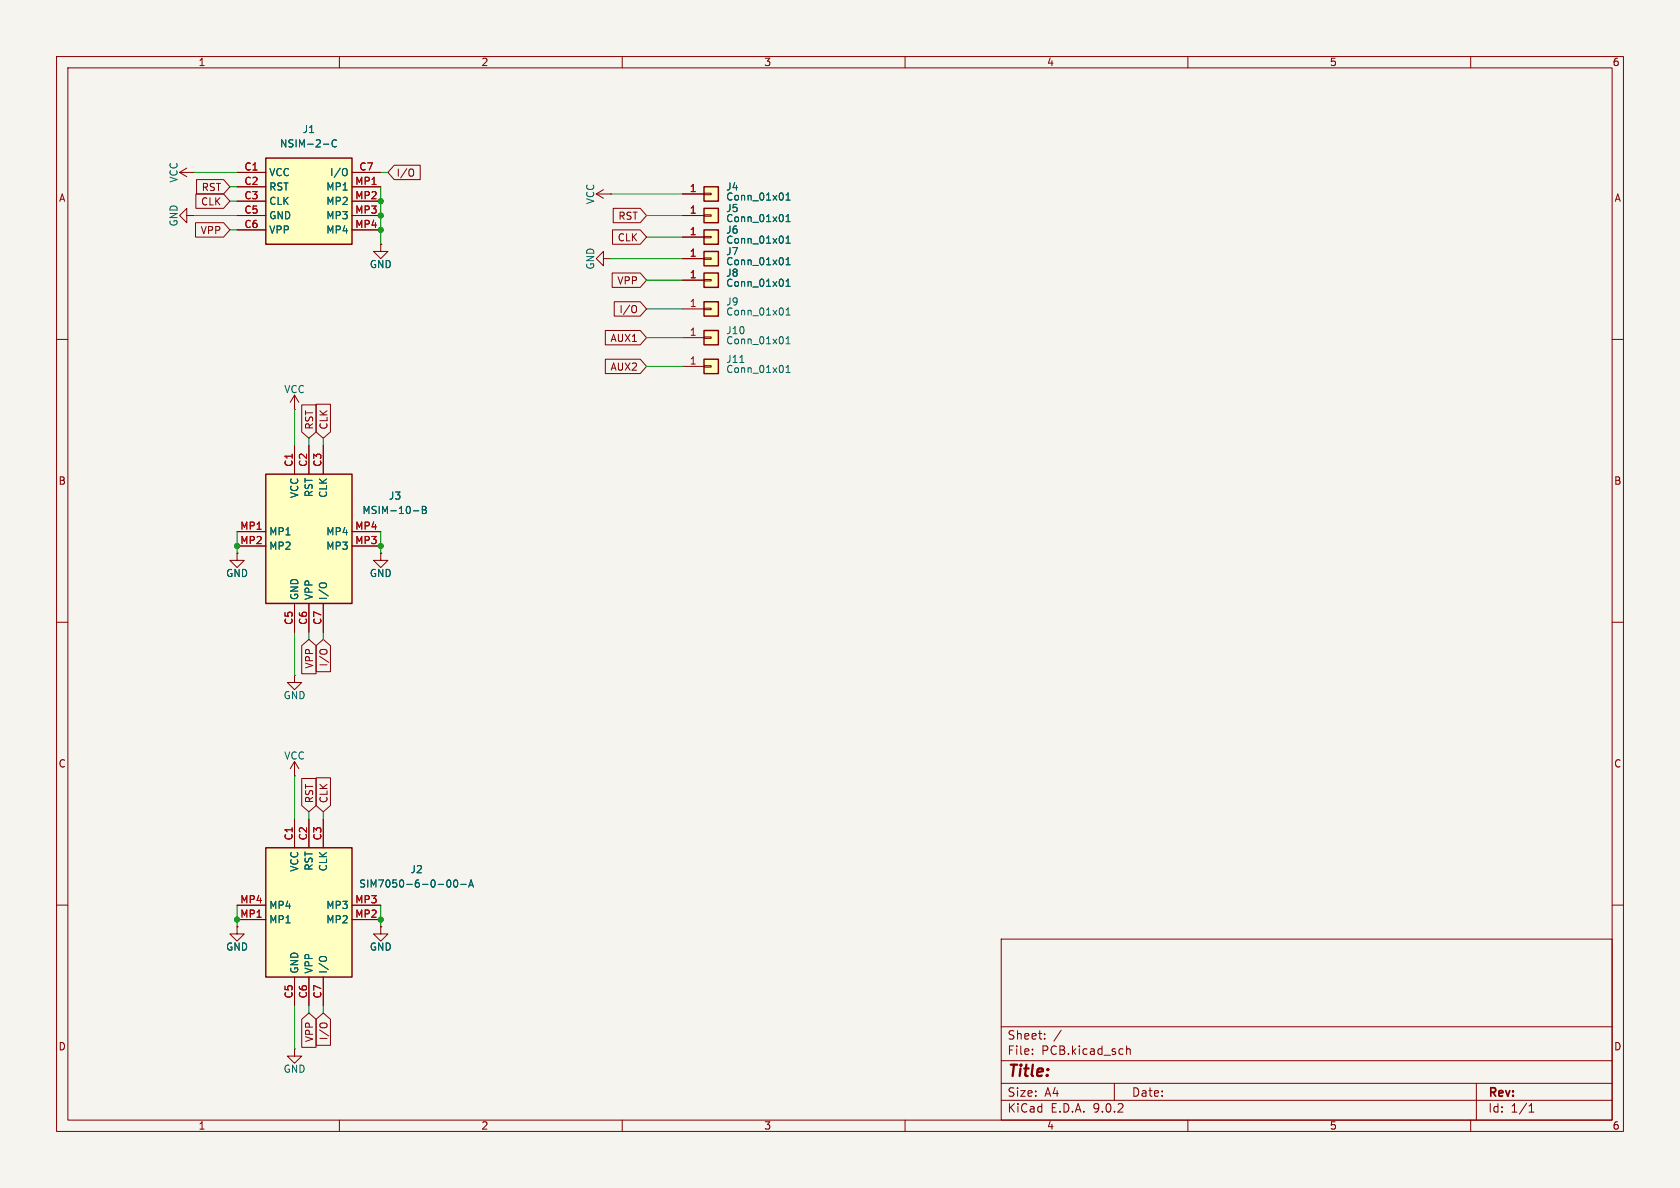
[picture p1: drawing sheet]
(kicad_sch
 (version 20231120)
 (generator "eeschema")
 (generator_version "8.0")
 (paper "A4")
 (lib_symbols
  (symbol "Connector_Generic:Conn_01x01"
   (pin_names
    (offset 1.016) hide) (exclude_from_sim no) (in_bom yes) (on_board yes)
   (property "Reference" "J" (at 0 2.54 0) (effects (font (size 1.27 1.27))))
   (property "Value" "Conn_01x01" (at 0 -2.54 0) (effects (font (size 1.27 1.27))))
   (property "Footprint" "" (at 0 0 0) (effects (font (size 1.27 1.27)) (hide yes)))
   (property "Datasheet" "~" (at 0 0 0) (effects (font (size 1.27 1.27)) (hide yes)))
   (property "Description" "Generic connector, single row, 01x01, script generated (kicad-library-utils/schlib/autogen/connector/)" (at 0 0 0) (effects (font (size 1.27 1.27)) (hide yes)))
   (symbol "Conn_01x01_1_1"
    (rectangle (start -1.27 0.127) (end 0 -0.127) (stroke (width 0.1524) (type default)) (fill (type none)))
    (rectangle (start -1.27 1.27) (end 1.27 -1.27) (stroke (width 0.254) (type default)) (fill (type background)))
    (pin passive line (at -5.08 0 0) (length 3.81) (name "Pin_1" (effects (font (size 1.27 1.27)))) (number "1" (effects (font (size 1.27 1.27)))))))
  (symbol "Library:MSIM-10-B" (exclude_from_sim no) (in_bom yes) (on_board yes)
   (property "Reference" "J" (at 8.89 11.176 0) (effects (font (size 1.27 1.27)) (justify left top)))
   (property "Value" "MSIM-10-B" (at 8.89 8.636 0) (effects (font (size 1.27 1.27)) (justify left top)))
   (property "Footprint" "Library:MSIM10B" (at 21.59 -87.3 0) (effects (font (size 1.27 1.27)) (justify left top) (hide yes)))
   (property "Datasheet" "https://www.cuidevices.com/product/resource/msim-10-b.pdf" (at 21.59 -187.3 0) (effects (font (size 1.27 1.27)) (justify left top) (hide yes)))
   (property "Description" "Memory Card Connectors 6 Positions, Push In, Pull Out, SMT, 1.8 mm Height Above Board," (at 2.794 -22.86 0) (effects (font (size 1.27 1.27)) (hide yes)))
   (property "Height" "2.05" (at 21.59 -387.3 0) (effects (font (size 1.27 1.27)) (justify left top) (hide yes)))
   (property "Manufacturer_Name" "CUI Devices" (at 21.59 -487.3 0) (effects (font (size 1.27 1.27)) (justify left top) (hide yes)))
   (property "Manufacturer_Part_Number" "MSIM-10-B" (at 21.59 -587.3 0) (effects (font (size 1.27 1.27)) (justify left top) (hide yes)))
   (property "Mouser Part Number" "179-MSIM-10-B" (at 21.59 -687.3 0) (effects (font (size 1.27 1.27)) (justify left top) (hide yes)))
   (property "Mouser Price/Stock" "https://www.mouser.co.uk/ProductDetail/CUI-Devices/MSIM-10-B?qs=Z%252BL2brAPG1JlEgxWQyg%252BwQ%3D%3D" (at 21.59 -787.3 0) (effects (font (size 1.27 1.27)) (justify left top) (hide yes)))
   (property "Arrow Part Number" "" (at 21.59 -887.3 0) (effects (font (size 1.27 1.27)) (justify left top) (hide yes)))
   (property "Arrow Price/Stock" "" (at 21.59 -987.3 0) (effects (font (size 1.27 1.27)) (justify left top) (hide yes)))
   (symbol "MSIM-10-B_1_1"
    (rectangle (start -7.62 11.43) (end 7.62 -11.43) (stroke (width 0.254) (type default)) (fill (type background)))
    (pin passive line (at -2.54 16.51 270) (length 5.08) (name "VCC" (effects (font (size 1.27 1.27)))) (number "C1" (effects (font (size 1.27 1.27)))))
    (pin passive line (at 0 16.51 270) (length 5.08) (name "RST" (effects (font (size 1.27 1.27)))) (number "C2" (effects (font (size 1.27 1.27)))))
    (pin passive line (at 2.54 16.51 270) (length 5.08) (name "CLK" (effects (font (size 1.27 1.27)))) (number "C3" (effects (font (size 1.27 1.27)))))
    (pin passive line (at -2.54 -16.51 90) (length 5.08) (name "GND" (effects (font (size 1.27 1.27)))) (number "C5" (effects (font (size 1.27 1.27)))))
    (pin passive line (at 0 -16.51 90) (length 5.08) (name "VPP" (effects (font (size 1.27 1.27)))) (number "C6" (effects (font (size 1.27 1.27)))))
    (pin passive line (at 2.54 -16.51 90) (length 5.08) (name "I/O" (effects (font (size 1.27 1.27)))) (number "C7" (effects (font (size 1.27 1.27)))))
    (pin passive line (at -12.7 1.27 0) (length 5.08) (name "MP1" (effects (font (size 1.27 1.27)))) (number "MP1" (effects (font (size 1.27 1.27)))))
    (pin passive line (at -12.7 -1.27 0) (length 5.08) (name "MP2" (effects (font (size 1.27 1.27)))) (number "MP2" (effects (font (size 1.27 1.27)))))
    (pin passive line (at 12.7 -1.27 180) (length 5.08) (name "MP3" (effects (font (size 1.27 1.27)))) (number "MP3" (effects (font (size 1.27 1.27)))))
    (pin passive line (at 12.7 1.27 180) (length 5.08) (name "MP4" (effects (font (size 1.27 1.27)))) (number "MP4" (effects (font (size 1.27 1.27)))))))
  (symbol "Library:NSIM-2-C" (exclude_from_sim no) (in_bom yes) (on_board yes)
   (property "Reference" "J" (at 8.89 12.7 0) (effects (font (size 1.27 1.27)) (justify left top)))
   (property "Value" "NSIM-2-C" (at 8.89 10.16 0) (effects (font (size 1.27 1.27)) (justify left top)))
   (property "Footprint" "Library:NSIM2C" (at 21.59 -94.92 0) (effects (font (size 1.27 1.27)) (justify left top) (hide yes)))
   (property "Datasheet" "https://www.cuidevices.com/product/resource/nsim-2-c.pdf" (at 21.59 -194.92 0) (effects (font (size 1.27 1.27)) (justify left top) (hide yes)))
   (property "Description" "Memory Card Connectors 6 Positions, Hinged, SMT, 1.4 mm Height Above Board," (at 0 0 0) (effects (font (size 1.27 1.27)) (hide yes)))
   (property "Height" "1.6" (at 21.59 -394.92 0) (effects (font (size 1.27 1.27)) (justify left top) (hide yes)))
   (property "Manufacturer_Name" "CUI Devices" (at 21.59 -494.92 0) (effects (font (size 1.27 1.27)) (justify left top) (hide yes)))
   (property "Manufacturer_Part_Number" "NSIM-2-C" (at 21.59 -594.92 0) (effects (font (size 1.27 1.27)) (justify left top) (hide yes)))
   (property "Mouser Part Number" "179-NSIM-2-C" (at 21.59 -694.92 0) (effects (font (size 1.27 1.27)) (justify left top) (hide yes)))
   (property "Mouser Price/Stock" "https://www.mouser.co.uk/ProductDetail/CUI-Devices/NSIM-2-C?qs=Z%252BL2brAPG1L2O6uVyy%252BPwA%3D%3D" (at 21.59 -794.92 0) (effects (font (size 1.27 1.27)) (justify left top) (hide yes)))
   (property "Arrow Part Number" "" (at 21.59 -894.92 0) (effects (font (size 1.27 1.27)) (justify left top) (hide yes)))
   (property "Arrow Price/Stock" "" (at 21.59 -994.92 0) (effects (font (size 1.27 1.27)) (justify left top) (hide yes)))
   (symbol "NSIM-2-C_1_1"
    (rectangle (start -7.62 7.62) (end 7.62 -7.62) (stroke (width 0.254) (type default)) (fill (type background)))
    (pin passive line (at -12.7 5.08 0) (length 5.08) (name "VCC" (effects (font (size 1.27 1.27)))) (number "C1" (effects (font (size 1.27 1.27)))))
    (pin passive line (at -12.7 2.54 0) (length 5.08) (name "RST" (effects (font (size 1.27 1.27)))) (number "C2" (effects (font (size 1.27 1.27)))))
    (pin passive line (at -12.7 0 0) (length 5.08) (name "CLK" (effects (font (size 1.27 1.27)))) (number "C3" (effects (font (size 1.27 1.27)))))
    (pin passive line (at -12.7 -2.54 0) (length 5.08) (name "GND" (effects (font (size 1.27 1.27)))) (number "C5" (effects (font (size 1.27 1.27)))))
    (pin passive line (at -12.7 -5.08 0) (length 5.08) (name "VPP" (effects (font (size 1.27 1.27)))) (number "C6" (effects (font (size 1.27 1.27)))))
    (pin passive line (at 12.7 5.08 180) (length 5.08) (name "I/O" (effects (font (size 1.27 1.27)))) (number "C7" (effects (font (size 1.27 1.27)))))
    (pin passive line (at 12.7 2.54 180) (length 5.08) (name "MP1" (effects (font (size 1.27 1.27)))) (number "MP1" (effects (font (size 1.27 1.27)))))
    (pin passive line (at 12.7 0 180) (length 5.08) (name "MP2" (effects (font (size 1.27 1.27)))) (number "MP2" (effects (font (size 1.27 1.27)))))
    (pin passive line (at 12.7 -2.54 180) (length 5.08) (name "MP3" (effects (font (size 1.27 1.27)))) (number "MP3" (effects (font (size 1.27 1.27)))))
    (pin passive line (at 12.7 -5.08 180) (length 5.08) (name "MP4" (effects (font (size 1.27 1.27)))) (number "MP4" (effects (font (size 1.27 1.27)))))))
  (symbol "Library:SIM7050-6-0-00-A" (exclude_from_sim no) (in_bom yes) (on_board yes)
   (property "Reference" "J" (at 8.89 16.51 0) (effects (font (size 1.27 1.27)) (justify left top)))
   (property "Value" "SIM7050-6-0-00-A" (at 8.89 13.97 0) (effects (font (size 1.27 1.27)) (justify left top)))
   (property "Footprint" "Library:SIM70506000A" (at 21.59 -87.3 0) (effects (font (size 1.27 1.27)) (justify left top) (hide yes)))
   (property "Datasheet" "https://gct.co/files/drawings/sim7050.pdf" (at 21.59 -187.3 0) (effects (font (size 1.27 1.27)) (justify left top) (hide yes)))
   (property "Description" "GCT (GLOBAL CONNECTOR TECHNOLOGY) - SIM7050-6-0-00-A. - u8FDEu63A5u5668, SIMu5361, 2.54MM, 6u8DEF" (at 0 0 0) (effects (font (size 1.27 1.27)) (hide yes)))
   (property "Height" "2.45" (at 21.59 -387.3 0) (effects (font (size 1.27 1.27)) (justify left top) (hide yes)))
   (property "Manufacturer_Name" "GCT (GLOBAL CONNECTOR TECHNOLOGY)" (at 21.59 -487.3 0) (effects (font (size 1.27 1.27)) (justify left top) (hide yes)))
   (property "Manufacturer_Part_Number" "SIM7050-6-0-00-A" (at 21.59 -587.3 0) (effects (font (size 1.27 1.27)) (justify left top) (hide yes)))
   (property "Mouser Part Number" "640-SIM7050-6-0-00-A" (at 21.59 -687.3 0) (effects (font (size 1.27 1.27)) (justify left top) (hide yes)))
   (property "Mouser Price/Stock" "https://www.mouser.co.uk/ProductDetail/GCT/SIM7050-6-0-00-A?qs=KUoIvG%2F9IlYYJTG%2FA9yd1Q%3D%3D" (at 21.59 -787.3 0) (effects (font (size 1.27 1.27)) (justify left top) (hide yes)))
   (property "Arrow Part Number" "" (at 21.59 -887.3 0) (effects (font (size 1.27 1.27)) (justify left top) (hide yes)))
   (property "Arrow Price/Stock" "" (at 21.59 -987.3 0) (effects (font (size 1.27 1.27)) (justify left top) (hide yes)))
   (symbol "SIM7050-6-0-00-A_1_1"
    (rectangle (start -7.62 11.43) (end 7.62 -11.43) (stroke (width 0.254) (type default)) (fill (type background)))
    (pin passive line (at -2.54 16.51 270) (length 5.08) (name "VCC" (effects (font (size 1.27 1.27)))) (number "C1" (effects (font (size 1.27 1.27)))))
    (pin passive line (at 0 16.51 270) (length 5.08) (name "RST" (effects (font (size 1.27 1.27)))) (number "C2" (effects (font (size 1.27 1.27)))))
    (pin passive line (at 2.54 16.51 270) (length 5.08) (name "CLK" (effects (font (size 1.27 1.27)))) (number "C3" (effects (font (size 1.27 1.27)))))
    (pin passive line (at -2.54 -16.51 90) (length 5.08) (name "GND" (effects (font (size 1.27 1.27)))) (number "C5" (effects (font (size 1.27 1.27)))))
    (pin passive line (at 0 -16.51 90) (length 5.08) (name "VPP" (effects (font (size 1.27 1.27)))) (number "C6" (effects (font (size 1.27 1.27)))))
    (pin passive line (at 2.54 -16.51 90) (length 5.08) (name "I/O" (effects (font (size 1.27 1.27)))) (number "C7" (effects (font (size 1.27 1.27)))))
    (pin passive line (at -12.7 -1.27 0) (length 5.08) (name "MP1" (effects (font (size 1.27 1.27)))) (number "MP1" (effects (font (size 1.27 1.27)))))
    (pin passive line (at 12.7 -1.27 180) (length 5.08) (name "MP2" (effects (font (size 1.27 1.27)))) (number "MP2" (effects (font (size 1.27 1.27)))))
    (pin passive line (at 12.7 1.27 180) (length 5.08) (name "MP3" (effects (font (size 1.27 1.27)))) (number "MP3" (effects (font (size 1.27 1.27)))))
    (pin passive line (at -12.7 1.27 0) (length 5.08) (name "MP4" (effects (font (size 1.27 1.27)))) (number "MP4" (effects (font (size 1.27 1.27)))))))
  (symbol "power:GND"
   (power)
   (pin_numbers hide)
   (pin_names
    (offset 0) hide) (exclude_from_sim no) (in_bom yes) (on_board yes)
   (property "Reference" "#PWR" (at 0 -6.35 0) (effects (font (size 1.27 1.27)) (hide yes)))
   (property "Value" "GND" (at 0 -3.81 0) (effects (font (size 1.27 1.27))))
   (property "Footprint" "" (at 0 0 0) (effects (font (size 1.27 1.27)) (hide yes)))
   (property "Datasheet" "" (at 0 0 0) (effects (font (size 1.27 1.27)) (hide yes)))
   (property "Description" "Power symbol creates a global label with name \"GND\" , ground" (at 0 0 0) (effects (font (size 1.27 1.27)) (hide yes)))
   (symbol "GND_0_1"
    (polyline (pts (xy 0 0) (xy 0 -1.27) (xy 1.27 -1.27) (xy 0 -2.54) (xy -1.27 -1.27) (xy 0 -1.27)) (stroke (width 0) (type default)) (fill (type none))))
   (symbol "GND_1_1"
    (pin power_in line (at 0 0 270) (length 0) (name "~" (effects (font (size 1.27 1.27)))) (number "1" (effects (font (size 1.27 1.27)))))))
  (symbol "power:VCC"
   (power)
   (pin_numbers hide)
   (pin_names
    (offset 0) hide) (exclude_from_sim no) (in_bom yes) (on_board yes)
   (property "Reference" "#PWR" (at 0 -3.81 0) (effects (font (size 1.27 1.27)) (hide yes)))
   (property "Value" "VCC" (at 0 3.556 0) (effects (font (size 1.27 1.27))))
   (property "Footprint" "" (at 0 0 0) (effects (font (size 1.27 1.27)) (hide yes)))
   (property "Datasheet" "" (at 0 0 0) (effects (font (size 1.27 1.27)) (hide yes)))
   (property "Description" "Power symbol creates a global label with name \"VCC\"" (at 0 0 0) (effects (font (size 1.27 1.27)) (hide yes)))
   (symbol "VCC_0_1"
    (polyline (pts (xy -0.762 1.27) (xy 0 2.54)) (stroke (width 0) (type default)) (fill (type none)))
    (polyline (pts (xy 0 0) (xy 0 2.54)) (stroke (width 0) (type default)) (fill (type none)))
    (polyline (pts (xy 0 2.54) (xy 0.762 1.27)) (stroke (width 0) (type default)) (fill (type none))))
   (symbol "VCC_1_1"
    (pin power_in line (at 0 0 90) (length 0) (name "~" (effects (font (size 1.27 1.27)))) (number "1" (effects (font (size 1.27 1.27))))))))
 (junction
  (at 67.31 162.56)
  (diameter 0)
  (color 0 0 0 0))
 (junction
  (at 41.91 96.52)
  (diameter 0)
  (color 0 0 0 0))
 (junction
  (at 67.31 40.64)
  (diameter 0)
  (color 0 0 0 0))
 (junction
  (at 41.91 162.56)
  (diameter 0)
  (color 0 0 0 0))
 (junction
  (at 67.31 96.52)
  (diameter 0)
  (color 0 0 0 0))
 (junction
  (at 67.31 35.56)
  (diameter 0)
  (color 0 0 0 0))
 (junction
  (at 67.31 38.1)
  (diameter 0)
  (color 0 0 0 0))
 (wire
  (pts (xy 67.31 38.1) (xy 67.31 35.56))
  (stroke (width 0) (type default)))
 (wire
  (pts (xy 41.91 163.83) (xy 41.91 162.56))
  (stroke (width 0) (type default)))
 (wire
  (pts (xy 67.31 96.52) (xy 67.31 93.98))
  (stroke (width 0) (type default)))
 (wire
  (pts (xy 114.3 38.1) (xy 120.65 38.1))
  (stroke (width 0) (type default)))
 (wire
  (pts (xy 52.07 137.16) (xy 52.07 144.78))
  (stroke (width 0) (type default)))
 (wire
  (pts (xy 34.29 30.48) (xy 41.91 30.48))
  (stroke (width 0) (type default)))
 (wire
  (pts (xy 57.15 143.51) (xy 57.15 144.78))
  (stroke (width 0) (type default)))
 (wire
  (pts (xy 68.58 30.48) (xy 67.31 30.48))
  (stroke (width 0) (type default)))
 (wire
  (pts (xy 57.15 179.07) (xy 57.15 177.8))
  (stroke (width 0) (type default)))
 (wire
  (pts (xy 54.61 179.07) (xy 54.61 177.8))
  (stroke (width 0) (type default)))
 (wire
  (pts (xy 57.15 113.03) (xy 57.15 111.76))
  (stroke (width 0) (type default)))
 (wire
  (pts (xy 54.61 113.03) (xy 54.61 111.76))
  (stroke (width 0) (type default)))
 (wire
  (pts (xy 34.29 38.1) (xy 41.91 38.1))
  (stroke (width 0) (type default)))
 (wire
  (pts (xy 114.3 59.69) (xy 120.65 59.69))
  (stroke (width 0) (type default)))
 (wire
  (pts (xy 67.31 43.18) (xy 67.31 40.64))
  (stroke (width 0) (type default)))
 (wire
  (pts (xy 41.91 96.52) (xy 41.91 93.98))
  (stroke (width 0) (type default)))
 (wire
  (pts (xy 52.07 72.39) (xy 52.07 78.74))
  (stroke (width 0) (type default)))
 (wire
  (pts (xy 54.61 143.51) (xy 54.61 144.78))
  (stroke (width 0) (type default)))
 (wire
  (pts (xy 54.61 77.47) (xy 54.61 78.74))
  (stroke (width 0) (type default)))
 (wire
  (pts (xy 41.91 97.79) (xy 41.91 96.52))
  (stroke (width 0) (type default)))
 (wire
  (pts (xy 67.31 40.64) (xy 67.31 38.1))
  (stroke (width 0) (type default)))
 (wire
  (pts (xy 67.31 35.56) (xy 67.31 33.02))
  (stroke (width 0) (type default)))
 (wire
  (pts (xy 52.07 185.42) (xy 52.07 177.8))
  (stroke (width 0) (type default)))
 (wire
  (pts (xy 67.31 163.83) (xy 67.31 162.56))
  (stroke (width 0) (type default)))
 (wire
  (pts (xy 114.3 41.91) (xy 120.65 41.91))
  (stroke (width 0) (type default)))
 (wire
  (pts (xy 114.3 49.53) (xy 120.65 49.53))
  (stroke (width 0) (type default)))
 (wire
  (pts (xy 52.07 119.38) (xy 52.07 111.76))
  (stroke (width 0) (type default)))
 (wire
  (pts (xy 107.95 45.72) (xy 120.65 45.72))
  (stroke (width 0) (type default)))
 (wire
  (pts (xy 41.91 162.56) (xy 41.91 160.02))
  (stroke (width 0) (type default)))
 (wire
  (pts (xy 107.95 34.29) (xy 120.65 34.29))
  (stroke (width 0) (type default)))
 (wire
  (pts (xy 67.31 97.79) (xy 67.31 96.52))
  (stroke (width 0) (type default)))
 (wire
  (pts (xy 57.15 77.47) (xy 57.15 78.74))
  (stroke (width 0) (type default)))
 (wire
  (pts (xy 40.64 33.02) (xy 41.91 33.02))
  (stroke (width 0) (type default)))
 (wire
  (pts (xy 40.64 40.64) (xy 41.91 40.64))
  (stroke (width 0) (type default)))
 (wire
  (pts (xy 67.31 162.56) (xy 67.31 160.02))
  (stroke (width 0) (type default)))
 (wire
  (pts (xy 114.3 64.77) (xy 120.65 64.77))
  (stroke (width 0) (type default)))
 (wire
  (pts (xy 120.65 54.61) (xy 114.3 54.61))
  (stroke (width 0) (type default)))
 (wire
  (pts (xy 40.64 35.56) (xy 41.91 35.56))
  (stroke (width 0) (type default)))
 (global_label "AUX1"
  (shape input)
  (at 114.3 59.69 180)
  (fields_autoplaced yes)
  (effects (font (size 1.27 1.27)) (justify right))
  (property "Intersheetrefs" "${INTERSHEET_REFS}" (at 106.4767 59.69 0) (effects (font (size 1.27 1.27)) (justify right) (hide yes))))
 (global_label "I{slash}O"
  (shape input)
  (at 68.58 30.48 0)
  (fields_autoplaced yes)
  (effects (font (size 1.27 1.27)) (justify left))
  (property "Intersheetrefs" "${INTERSHEET_REFS}" (at 74.831 30.48 0) (effects (font (size 1.27 1.27)) (justify left) (hide yes))))
 (global_label "I{slash}O"
  (shape input)
  (at 57.15 179.07 270)
  (fields_autoplaced yes)
  (effects (font (size 1.27 1.27)) (justify right))
  (property "Intersheetrefs" "${INTERSHEET_REFS}" (at 57.15 185.321 90) (effects (font (size 1.27 1.27)) (justify right) (hide yes))))
 (global_label "RST"
  (shape input)
  (at 114.3 38.1 180)
  (fields_autoplaced yes)
  (effects (font (size 1.27 1.27)) (justify right))
  (property "Intersheetrefs" "${INTERSHEET_REFS}" (at 107.8677 38.1 0) (effects (font (size 1.27 1.27)) (justify right) (hide yes))))
 (global_label "VPP"
  (shape input)
  (at 54.61 113.03 270)
  (fields_autoplaced yes)
  (effects (font (size 1.27 1.27)) (justify right))
  (property "Intersheetrefs" "${INTERSHEET_REFS}" (at 54.61 119.6438 90) (effects (font (size 1.27 1.27)) (justify right) (hide yes))))
 (global_label "RST"
  (shape input)
  (at 40.64 33.02 180)
  (fields_autoplaced yes)
  (effects (font (size 1.27 1.27)) (justify right))
  (property "Intersheetrefs" "${INTERSHEET_REFS}" (at 34.2077 33.02 0) (effects (font (size 1.27 1.27)) (justify right) (hide yes))))
 (global_label "VPP"
  (shape input)
  (at 54.61 179.07 270)
  (fields_autoplaced yes)
  (effects (font (size 1.27 1.27)) (justify right))
  (property "Intersheetrefs" "${INTERSHEET_REFS}" (at 54.61 185.6838 90) (effects (font (size 1.27 1.27)) (justify right) (hide yes))))
 (global_label "CLK"
  (shape input)
  (at 57.15 77.47 90)
  (fields_autoplaced yes)
  (effects (font (size 1.27 1.27)) (justify left))
  (property "Intersheetrefs" "${INTERSHEET_REFS}" (at 57.15 70.9167 90) (effects (font (size 1.27 1.27)) (justify left) (hide yes))))
 (global_label "VPP"
  (shape input)
  (at 40.64 40.64 180)
  (fields_autoplaced yes)
  (effects (font (size 1.27 1.27)) (justify right))
  (property "Intersheetrefs" "${INTERSHEET_REFS}" (at 34.0262 40.64 0) (effects (font (size 1.27 1.27)) (justify right) (hide yes))))
 (global_label "I{slash}O"
  (shape input)
  (at 114.3 54.61 180)
  (fields_autoplaced yes)
  (effects (font (size 1.27 1.27)) (justify right))
  (property "Intersheetrefs" "${INTERSHEET_REFS}" (at 108.049 54.61 0) (effects (font (size 1.27 1.27)) (justify right) (hide yes))))
 (global_label "AUX2"
  (shape input)
  (at 114.3 64.77 180)
  (fields_autoplaced yes)
  (effects (font (size 1.27 1.27)) (justify right))
  (property "Intersheetrefs" "${INTERSHEET_REFS}" (at 106.4767 64.77 0) (effects (font (size 1.27 1.27)) (justify right) (hide yes))))
 (global_label "I{slash}O"
  (shape input)
  (at 57.15 113.03 270)
  (fields_autoplaced yes)
  (effects (font (size 1.27 1.27)) (justify right))
  (property "Intersheetrefs" "${INTERSHEET_REFS}" (at 57.15 119.281 90) (effects (font (size 1.27 1.27)) (justify right) (hide yes))))
 (global_label "VPP"
  (shape input)
  (at 114.3 49.53 180)
  (fields_autoplaced yes)
  (effects (font (size 1.27 1.27)) (justify right))
  (property "Intersheetrefs" "${INTERSHEET_REFS}" (at 107.6862 49.53 0) (effects (font (size 1.27 1.27)) (justify right) (hide yes))))
 (global_label "CLK"
  (shape input)
  (at 57.15 143.51 90)
  (fields_autoplaced yes)
  (effects (font (size 1.27 1.27)) (justify left))
  (property "Intersheetrefs" "${INTERSHEET_REFS}" (at 57.15 136.9567 90) (effects (font (size 1.27 1.27)) (justify left) (hide yes))))
 (global_label "CLK"
  (shape input)
  (at 114.3 41.91 180)
  (fields_autoplaced yes)
  (effects (font (size 1.27 1.27)) (justify right))
  (property "Intersheetrefs" "${INTERSHEET_REFS}" (at 107.7467 41.91 0) (effects (font (size 1.27 1.27)) (justify right) (hide yes))))
 (global_label "RST"
  (shape input)
  (at 54.61 143.51 90)
  (fields_autoplaced yes)
  (effects (font (size 1.27 1.27)) (justify left))
  (property "Intersheetrefs" "${INTERSHEET_REFS}" (at 54.61 137.0777 90) (effects (font (size 1.27 1.27)) (justify left) (hide yes))))
 (global_label "RST"
  (shape input)
  (at 54.61 77.47 90)
  (fields_autoplaced yes)
  (effects (font (size 1.27 1.27)) (justify left))
  (property "Intersheetrefs" "${INTERSHEET_REFS}" (at 54.61 71.0377 90) (effects (font (size 1.27 1.27)) (justify left) (hide yes))))
 (global_label "CLK"
  (shape input)
  (at 40.64 35.56 180)
  (fields_autoplaced yes)
  (effects (font (size 1.27 1.27)) (justify right))
  (property "Intersheetrefs" "${INTERSHEET_REFS}" (at 34.0867 35.56 0) (effects (font (size 1.27 1.27)) (justify right) (hide yes))))
 (symbol
  (lib_id "power:VCC")
  (at 52.07 137.16 0)
  (unit 1)
  (exclude_from_sim no)
  (in_bom yes)
  (on_board yes)
  (dnp no)
  (property "Reference" "#PWR06" (at 52.07 140.97 0) (effects (font (size 1.27 1.27)) (hide yes)))
  (property "Value" "VCC" (at 52.07 133.604 0) (effects (font (size 1.27 1.27))))
  (property "Footprint" "" (at 52.07 137.16 0) (effects (font (size 1.27 1.27)) (hide yes)))
  (property "Datasheet" "" (at 52.07 137.16 0) (effects (font (size 1.27 1.27)) (hide yes)))
  (property "Description" "Power symbol creates a global label with name \"VCC\"" (at 52.07 137.16 0) (effects (font (size 1.27 1.27)) (hide yes)))
  (pin "1"))
 (symbol
  (lib_id "power:GND")
  (at 41.91 97.79 0)
  (unit 1)
  (exclude_from_sim no)
  (in_bom yes)
  (on_board yes)
  (dnp no)
  (property "Reference" "#PWR010" (at 41.91 104.14 0) (effects (font (size 1.27 1.27)) (hide yes)))
  (property "Value" "GND" (at 41.91 101.346 0) (effects (font (size 1.27 1.27))))
  (property "Footprint" "" (at 41.91 97.79 0) (effects (font (size 1.27 1.27)) (hide yes)))
  (property "Datasheet" "" (at 41.91 97.79 0) (effects (font (size 1.27 1.27)) (hide yes)))
  (property "Description" "Power symbol creates a global label with name \"GND\" , ground" (at 41.91 97.79 0) (effects (font (size 1.27 1.27)) (hide yes)))
  (pin "1"))
 (symbol
  (lib_id "power:GND")
  (at 52.07 185.42 0)
  (unit 1)
  (exclude_from_sim no)
  (in_bom yes)
  (on_board yes)
  (dnp no)
  (property "Reference" "#PWR03" (at 52.07 191.77 0) (effects (font (size 1.27 1.27)) (hide yes)))
  (property "Value" "GND" (at 52.07 188.976 0) (effects (font (size 1.27 1.27))))
  (property "Footprint" "" (at 52.07 185.42 0) (effects (font (size 1.27 1.27)) (hide yes)))
  (property "Datasheet" "" (at 52.07 185.42 0) (effects (font (size 1.27 1.27)) (hide yes)))
  (property "Description" "Power symbol creates a global label with name \"GND\" , ground" (at 52.07 185.42 0) (effects (font (size 1.27 1.27)) (hide yes)))
  (pin "1"))
 (symbol
  (lib_id "power:VCC")
  (at 34.29 30.48 90)
  (unit 1)
  (exclude_from_sim no)
  (in_bom yes)
  (on_board yes)
  (dnp no)
  (property "Reference" "#PWR05" (at 38.1 30.48 0) (effects (font (size 1.27 1.27)) (hide yes)))
  (property "Value" "VCC" (at 30.734 30.48 0) (effects (font (size 1.27 1.27))))
  (property "Footprint" "" (at 34.29 30.48 0) (effects (font (size 1.27 1.27)) (hide yes)))
  (property "Datasheet" "" (at 34.29 30.48 0) (effects (font (size 1.27 1.27)) (hide yes)))
  (property "Description" "Power symbol creates a global label with name \"VCC\"" (at 34.29 30.48 0) (effects (font (size 1.27 1.27)) (hide yes)))
  (pin "1"))
 (symbol
  (lib_id "Connector_Generic:Conn_01x01")
  (at 125.73 59.69 0)
  (unit 1)
  (exclude_from_sim no)
  (in_bom yes)
  (on_board yes)
  (dnp no)
  (property "Reference" "J10" (at 128.27 58.4199 0) (effects (font (size 1.27 1.27)) (justify left)))
  (property "Value" "Conn_01x01" (at 128.27 60.198 0) (effects (font (size 1.27 1.27)) (justify left)))
  (property "Footprint" "Library:PAD" (at 125.73 59.69 0) (effects (font (size 1.27 1.27)) (hide yes)))
  (property "Datasheet" "~" (at 125.73 59.69 0) (effects (font (size 1.27 1.27)) (hide yes)))
  (property "Description" "Generic connector, single row, 01x01, script generated (kicad-library-utils/schlib/autogen/connector/)" (at 125.73 59.69 0) (effects (font (size 1.27 1.27)) (hide yes)))
  (pin "1"))
 (symbol
  (lib_id "Library:MSIM-10-B")
  (at 54.61 95.25 0)
  (unit 1)
  (exclude_from_sim no)
  (in_bom yes)
  (on_board yes)
  (dnp no)
  (fields_autoplaced yes)
  (property "Reference" "J3" (at 69.85 87.6614 0) (effects (font (size 1.27 1.27))))
  (property "Value" "MSIM-10-B" (at 69.85 90.2014 0) (effects (font (size 1.27 1.27))))
  (property "Footprint" "Library:MSIM10B" (at 76.2 182.55 0) (effects (font (size 1.27 1.27)) (justify left top) (hide yes)))
  (property "Datasheet" "https://www.cuidevices.com/product/resource/msim-10-b.pdf" (at 76.2 282.55 0) (effects (font (size 1.27 1.27)) (justify left top) (hide yes)))
  (property "Description" "Memory Card Connectors 6 Positions, Push In, Pull Out, SMT, 1.8 mm Height Above Board," (at 57.404 118.11 0) (effects (font (size 1.27 1.27)) (hide yes)))
  (property "Height" "2.05" (at 76.2 482.55 0) (effects (font (size 1.27 1.27)) (justify left top) (hide yes)))
  (property "Manufacturer_Name" "CUI Devices" (at 76.2 582.55 0) (effects (font (size 1.27 1.27)) (justify left top) (hide yes)))
  (property "Manufacturer_Part_Number" "MSIM-10-B" (at 76.2 682.55 0) (effects (font (size 1.27 1.27)) (justify left top) (hide yes)))
  (property "Mouser Part Number" "179-MSIM-10-B" (at 76.2 782.55 0) (effects (font (size 1.27 1.27)) (justify left top) (hide yes)))
  (property "Mouser Price/Stock" "https://www.mouser.co.uk/ProductDetail/CUI-Devices/MSIM-10-B?qs=Z%252BL2brAPG1JlEgxWQyg%252BwQ%3D%3D" (at 76.2 882.55 0) (effects (font (size 1.27 1.27)) (justify left top) (hide yes)))
  (property "Arrow Part Number" "" (at 76.2 982.55 0) (effects (font (size 1.27 1.27)) (justify left top) (hide yes)))
  (property "Arrow Price/Stock" "" (at 76.2 1082.55 0) (effects (font (size 1.27 1.27)) (justify left top) (hide yes)))
  (pin "MP3")
  (pin "C5")
  (pin "C2")
  (pin "MP1")
  (pin "C3")
  (pin "C1")
  (pin "C6")
  (pin "C7")
  (pin "MP2")
  (pin "MP4"))
 (symbol
  (lib_id "power:GND")
  (at 107.95 45.72 270)
  (unit 1)
  (exclude_from_sim no)
  (in_bom yes)
  (on_board yes)
  (dnp no)
  (property "Reference" "#PWR013" (at 101.6 45.72 0) (effects (font (size 1.27 1.27)) (hide yes)))
  (property "Value" "GND" (at 104.394 45.72 0) (effects (font (size 1.27 1.27))))
  (property "Footprint" "" (at 107.95 45.72 0) (effects (font (size 1.27 1.27)) (hide yes)))
  (property "Datasheet" "" (at 107.95 45.72 0) (effects (font (size 1.27 1.27)) (hide yes)))
  (property "Description" "Power symbol creates a global label with name \"GND\" , ground" (at 107.95 45.72 0) (effects (font (size 1.27 1.27)) (hide yes)))
  (pin "1"))
 (symbol
  (lib_id "power:GND")
  (at 67.31 43.18 0)
  (unit 1)
  (exclude_from_sim no)
  (in_bom yes)
  (on_board yes)
  (dnp no)
  (property "Reference" "#PWR011" (at 67.31 49.53 0) (effects (font (size 1.27 1.27)) (hide yes)))
  (property "Value" "GND" (at 67.31 46.736 0) (effects (font (size 1.27 1.27))))
  (property "Footprint" "" (at 67.31 43.18 0) (effects (font (size 1.27 1.27)) (hide yes)))
  (property "Datasheet" "" (at 67.31 43.18 0) (effects (font (size 1.27 1.27)) (hide yes)))
  (property "Description" "Power symbol creates a global label with name \"GND\" , ground" (at 67.31 43.18 0) (effects (font (size 1.27 1.27)) (hide yes)))
  (pin "1"))
 (symbol
  (lib_id "Connector_Generic:Conn_01x01")
  (at 125.73 54.61 0)
  (unit 1)
  (exclude_from_sim no)
  (in_bom yes)
  (on_board yes)
  (dnp no)
  (property "Reference" "J9" (at 128.27 53.3399 0) (effects (font (size 1.27 1.27)) (justify left)))
  (property "Value" "Conn_01x01" (at 128.27 55.118 0) (effects (font (size 1.27 1.27)) (justify left)))
  (property "Footprint" "Library:PAD" (at 125.73 54.61 0) (effects (font (size 1.27 1.27)) (hide yes)))
  (property "Datasheet" "~" (at 125.73 54.61 0) (effects (font (size 1.27 1.27)) (hide yes)))
  (property "Description" "Generic connector, single row, 01x01, script generated (kicad-library-utils/schlib/autogen/connector/)" (at 125.73 54.61 0) (effects (font (size 1.27 1.27)) (hide yes)))
  (pin "1"))
 (symbol
  (lib_id "power:GND")
  (at 34.29 38.1 270)
  (unit 1)
  (exclude_from_sim no)
  (in_bom yes)
  (on_board yes)
  (dnp no)
  (property "Reference" "#PWR04" (at 27.94 38.1 0) (effects (font (size 1.27 1.27)) (hide yes)))
  (property "Value" "GND" (at 30.734 38.1 0) (effects (font (size 1.27 1.27))))
  (property "Footprint" "" (at 34.29 38.1 0) (effects (font (size 1.27 1.27)) (hide yes)))
  (property "Datasheet" "" (at 34.29 38.1 0) (effects (font (size 1.27 1.27)) (hide yes)))
  (property "Description" "Power symbol creates a global label with name \"GND\" , ground" (at 34.29 38.1 0) (effects (font (size 1.27 1.27)) (hide yes)))
  (pin "1"))
 (symbol
  (lib_id "Connector_Generic:Conn_01x01")
  (at 125.73 38.1 0)
  (unit 1)
  (exclude_from_sim no)
  (in_bom yes)
  (on_board yes)
  (dnp no)
  (property "Reference" "J5" (at 128.27 36.8299 0) (effects (font (size 1.27 1.27)) (justify left)))
  (property "Value" "Conn_01x01" (at 128.27 38.608 0) (effects (font (size 1.27 1.27)) (justify left)))
  (property "Footprint" "Library:PAD" (at 125.73 38.1 0) (effects (font (size 1.27 1.27)) (hide yes)))
  (property "Datasheet" "~" (at 125.73 38.1 0) (effects (font (size 1.27 1.27)) (hide yes)))
  (property "Description" "Generic connector, single row, 01x01, script generated (kicad-library-utils/schlib/autogen/connector/)" (at 125.73 38.1 0) (effects (font (size 1.27 1.27)) (hide yes)))
  (pin "1"))
 (symbol
  (lib_id "Connector_Generic:Conn_01x01")
  (at 125.73 34.29 0)
  (unit 1)
  (exclude_from_sim no)
  (in_bom yes)
  (on_board yes)
  (dnp no)
  (property "Reference" "J4" (at 128.27 33.0199 0) (effects (font (size 1.27 1.27)) (justify left)))
  (property "Value" "Conn_01x01" (at 128.27 34.798 0) (effects (font (size 1.27 1.27)) (justify left)))
  (property "Footprint" "Library:PAD" (at 125.73 34.29 0) (effects (font (size 1.27 1.27)) (hide yes)))
  (property "Datasheet" "~" (at 125.73 34.29 0) (effects (font (size 1.27 1.27)) (hide yes)))
  (property "Description" "Generic connector, single row, 01x01, script generated (kicad-library-utils/schlib/autogen/connector/)" (at 125.73 34.29 0) (effects (font (size 1.27 1.27)) (hide yes)))
  (pin "1"))
 (symbol
  (lib_id "Connector_Generic:Conn_01x01")
  (at 125.73 45.72 0)
  (unit 1)
  (exclude_from_sim no)
  (in_bom yes)
  (on_board yes)
  (dnp no)
  (property "Reference" "J7" (at 128.27 44.4499 0) (effects (font (size 1.27 1.27)) (justify left)))
  (property "Value" "Conn_01x01" (at 128.27 46.228 0) (effects (font (size 1.27 1.27)) (justify left)))
  (property "Footprint" "Library:PAD" (at 125.73 45.72 0) (effects (font (size 1.27 1.27)) (hide yes)))
  (property "Datasheet" "~" (at 125.73 45.72 0) (effects (font (size 1.27 1.27)) (hide yes)))
  (property "Description" "Generic connector, single row, 01x01, script generated (kicad-library-utils/schlib/autogen/connector/)" (at 125.73 45.72 0) (effects (font (size 1.27 1.27)) (hide yes)))
  (pin "1"))
 (symbol
  (lib_id "power:VCC")
  (at 52.07 72.39 0)
  (unit 1)
  (exclude_from_sim no)
  (in_bom yes)
  (on_board yes)
  (dnp no)
  (property "Reference" "#PWR01" (at 52.07 76.2 0) (effects (font (size 1.27 1.27)) (hide yes)))
  (property "Value" "VCC" (at 52.07 68.834 0) (effects (font (size 1.27 1.27))))
  (property "Footprint" "" (at 52.07 72.39 0) (effects (font (size 1.27 1.27)) (hide yes)))
  (property "Datasheet" "" (at 52.07 72.39 0) (effects (font (size 1.27 1.27)) (hide yes)))
  (property "Description" "Power symbol creates a global label with name \"VCC\"" (at 52.07 72.39 0) (effects (font (size 1.27 1.27)) (hide yes)))
  (pin "1"))
 (symbol
  (lib_id "Connector_Generic:Conn_01x01")
  (at 125.73 64.77 0)
  (unit 1)
  (exclude_from_sim no)
  (in_bom yes)
  (on_board yes)
  (dnp no)
  (property "Reference" "J11" (at 128.27 63.4999 0) (effects (font (size 1.27 1.27)) (justify left)))
  (property "Value" "Conn_01x01" (at 128.27 65.278 0) (effects (font (size 1.27 1.27)) (justify left)))
  (property "Footprint" "Library:PAD" (at 125.73 64.77 0) (effects (font (size 1.27 1.27)) (hide yes)))
  (property "Datasheet" "~" (at 125.73 64.77 0) (effects (font (size 1.27 1.27)) (hide yes)))
  (property "Description" "Generic connector, single row, 01x01, script generated (kicad-library-utils/schlib/autogen/connector/)" (at 125.73 64.77 0) (effects (font (size 1.27 1.27)) (hide yes)))
  (pin "1"))
 (symbol
  (lib_id "Library:NSIM-2-C")
  (at 54.61 35.56 0)
  (unit 1)
  (exclude_from_sim no)
  (in_bom yes)
  (on_board yes)
  (dnp no)
  (fields_autoplaced yes)
  (property "Reference" "J1" (at 54.61 22.86 0) (effects (font (size 1.27 1.27))))
  (property "Value" "NSIM-2-C" (at 54.61 25.4 0) (effects (font (size 1.27 1.27))))
  (property "Footprint" "Library:NSIM2C" (at 76.2 130.48 0) (effects (font (size 1.27 1.27)) (justify left top) (hide yes)))
  (property "Datasheet" "https://www.cuidevices.com/product/resource/nsim-2-c.pdf" (at 76.2 230.48 0) (effects (font (size 1.27 1.27)) (justify left top) (hide yes)))
  (property "Description" "Memory Card Connectors 6 Positions, Hinged, SMT, 1.4 mm Height Above Board," (at 54.61 35.56 0) (effects (font (size 1.27 1.27)) (hide yes)))
  (property "Height" "1.6" (at 76.2 430.48 0) (effects (font (size 1.27 1.27)) (justify left top) (hide yes)))
  (property "Manufacturer_Name" "CUI Devices" (at 76.2 530.48 0) (effects (font (size 1.27 1.27)) (justify left top) (hide yes)))
  (property "Manufacturer_Part_Number" "NSIM-2-C" (at 76.2 630.48 0) (effects (font (size 1.27 1.27)) (justify left top) (hide yes)))
  (property "Mouser Part Number" "179-NSIM-2-C" (at 76.2 730.48 0) (effects (font (size 1.27 1.27)) (justify left top) (hide yes)))
  (property "Mouser Price/Stock" "https://www.mouser.co.uk/ProductDetail/CUI-Devices/NSIM-2-C?qs=Z%252BL2brAPG1L2O6uVyy%252BPwA%3D%3D" (at 76.2 830.48 0) (effects (font (size 1.27 1.27)) (justify left top) (hide yes)))
  (property "Arrow Part Number" "" (at 76.2 930.48 0) (effects (font (size 1.27 1.27)) (justify left top) (hide yes)))
  (property "Arrow Price/Stock" "" (at 76.2 1030.48 0) (effects (font (size 1.27 1.27)) (justify left top) (hide yes)))
  (pin "C5")
  (pin "C6")
  (pin "MP2")
  (pin "MP3")
  (pin "MP4")
  (pin "C7")
  (pin "C2")
  (pin "C1")
  (pin "C3")
  (pin "MP1"))
 (symbol
  (lib_id "power:GND")
  (at 67.31 97.79 0)
  (unit 1)
  (exclude_from_sim no)
  (in_bom yes)
  (on_board yes)
  (dnp no)
  (property "Reference" "#PWR09" (at 67.31 104.14 0) (effects (font (size 1.27 1.27)) (hide yes)))
  (property "Value" "GND" (at 67.31 101.346 0) (effects (font (size 1.27 1.27))))
  (property "Footprint" "" (at 67.31 97.79 0) (effects (font (size 1.27 1.27)) (hide yes)))
  (property "Datasheet" "" (at 67.31 97.79 0) (effects (font (size 1.27 1.27)) (hide yes)))
  (property "Description" "Power symbol creates a global label with name \"GND\" , ground" (at 67.31 97.79 0) (effects (font (size 1.27 1.27)) (hide yes)))
  (pin "1"))
 (symbol
  (lib_id "Connector_Generic:Conn_01x01")
  (at 125.73 49.53 0)
  (unit 1)
  (exclude_from_sim no)
  (in_bom yes)
  (on_board yes)
  (dnp no)
  (property "Reference" "J8" (at 128.27 48.2599 0) (effects (font (size 1.27 1.27)) (justify left)))
  (property "Value" "Conn_01x01" (at 128.27 50.038 0) (effects (font (size 1.27 1.27)) (justify left)))
  (property "Footprint" "Library:PAD" (at 125.73 49.53 0) (effects (font (size 1.27 1.27)) (hide yes)))
  (property "Datasheet" "~" (at 125.73 49.53 0) (effects (font (size 1.27 1.27)) (hide yes)))
  (property "Description" "Generic connector, single row, 01x01, script generated (kicad-library-utils/schlib/autogen/connector/)" (at 125.73 49.53 0) (effects (font (size 1.27 1.27)) (hide yes)))
  (pin "1"))
 (symbol
  (lib_id "power:VCC")
  (at 107.95 34.29 90)
  (unit 1)
  (exclude_from_sim no)
  (in_bom yes)
  (on_board yes)
  (dnp no)
  (property "Reference" "#PWR012" (at 111.76 34.29 0) (effects (font (size 1.27 1.27)) (hide yes)))
  (property "Value" "VCC" (at 104.394 34.29 0) (effects (font (size 1.27 1.27))))
  (property "Footprint" "" (at 107.95 34.29 0) (effects (font (size 1.27 1.27)) (hide yes)))
  (property "Datasheet" "" (at 107.95 34.29 0) (effects (font (size 1.27 1.27)) (hide yes)))
  (property "Description" "Power symbol creates a global label with name \"VCC\"" (at 107.95 34.29 0) (effects (font (size 1.27 1.27)) (hide yes)))
  (pin "1"))
 (symbol
  (lib_id "Library:SIM7050-6-0-00-A")
  (at 54.61 161.29 0)
  (unit 1)
  (exclude_from_sim no)
  (in_bom yes)
  (on_board yes)
  (dnp no)
  (fields_autoplaced yes)
  (property "Reference" "J2" (at 73.66 153.7014 0) (effects (font (size 1.27 1.27))))
  (property "Value" "SIM7050-6-0-00-A" (at 73.66 156.2414 0) (effects (font (size 1.27 1.27))))
  (property "Footprint" "Library:SIM70506000A" (at 76.2 248.59 0) (effects (font (size 1.27 1.27)) (justify left top) (hide yes)))
  (property "Datasheet" "https://gct.co/files/drawings/sim7050.pdf" (at 76.2 348.59 0) (effects (font (size 1.27 1.27)) (justify left top) (hide yes)))
  (property "Description" "GCT (GLOBAL CONNECTOR TECHNOLOGY) - SIM7050-6-0-00-A. - u8FDEu63A5u5668, SIMu5361, 2.54MM, 6u8DEF" (at 54.61 161.29 0) (effects (font (size 1.27 1.27)) (hide yes)))
  (property "Height" "2.45" (at 76.2 548.59 0) (effects (font (size 1.27 1.27)) (justify left top) (hide yes)))
  (property "Manufacturer_Name" "GCT (GLOBAL CONNECTOR TECHNOLOGY)" (at 76.2 648.59 0) (effects (font (size 1.27 1.27)) (justify left top) (hide yes)))
  (property "Manufacturer_Part_Number" "SIM7050-6-0-00-A" (at 76.2 748.59 0) (effects (font (size 1.27 1.27)) (justify left top) (hide yes)))
  (property "Mouser Part Number" "640-SIM7050-6-0-00-A" (at 76.2 848.59 0) (effects (font (size 1.27 1.27)) (justify left top) (hide yes)))
  (property "Mouser Price/Stock" "https://www.mouser.co.uk/ProductDetail/GCT/SIM7050-6-0-00-A?qs=KUoIvG%2F9IlYYJTG%2FA9yd1Q%3D%3D" (at 76.2 948.59 0) (effects (font (size 1.27 1.27)) (justify left top) (hide yes)))
  (property "Arrow Part Number" "" (at 76.2 1048.59 0) (effects (font (size 1.27 1.27)) (justify left top) (hide yes)))
  (property "Arrow Price/Stock" "" (at 76.2 1148.59 0) (effects (font (size 1.27 1.27)) (justify left top) (hide yes)))
  (pin "MP4")
  (pin "C1")
  (pin "C2")
  (pin "C3")
  (pin "C5")
  (pin "C6")
  (pin "MP1")
  (pin "C7")
  (pin "MP2")
  (pin "MP3"))
 (symbol
  (lib_id "power:GND")
  (at 52.07 119.38 0)
  (unit 1)
  (exclude_from_sim no)
  (in_bom yes)
  (on_board yes)
  (dnp no)
  (property "Reference" "#PWR02" (at 52.07 125.73 0) (effects (font (size 1.27 1.27)) (hide yes)))
  (property "Value" "GND" (at 52.07 122.936 0) (effects (font (size 1.27 1.27))))
  (property "Footprint" "" (at 52.07 119.38 0) (effects (font (size 1.27 1.27)) (hide yes)))
  (property "Datasheet" "" (at 52.07 119.38 0) (effects (font (size 1.27 1.27)) (hide yes)))
  (property "Description" "Power symbol creates a global label with name \"GND\" , ground" (at 52.07 119.38 0) (effects (font (size 1.27 1.27)) (hide yes)))
  (pin "1"))
 (symbol
  (lib_id "Connector_Generic:Conn_01x01")
  (at 125.73 41.91 0)
  (unit 1)
  (exclude_from_sim no)
  (in_bom yes)
  (on_board yes)
  (dnp no)
  (property "Reference" "J6" (at 128.27 40.6399 0) (effects (font (size 1.27 1.27)) (justify left)))
  (property "Value" "Conn_01x01" (at 128.27 42.418 0) (effects (font (size 1.27 1.27)) (justify left)))
  (property "Footprint" "Library:PAD" (at 125.73 41.91 0) (effects (font (size 1.27 1.27)) (hide yes)))
  (property "Datasheet" "~" (at 125.73 41.91 0) (effects (font (size 1.27 1.27)) (hide yes)))
  (property "Description" "Generic connector, single row, 01x01, script generated (kicad-library-utils/schlib/autogen/connector/)" (at 125.73 41.91 0) (effects (font (size 1.27 1.27)) (hide yes)))
  (pin "1"))
 (symbol
  (lib_id "power:GND")
  (at 67.31 163.83 0)
  (unit 1)
  (exclude_from_sim no)
  (in_bom yes)
  (on_board yes)
  (dnp no)
  (property "Reference" "#PWR07" (at 67.31 170.18 0) (effects (font (size 1.27 1.27)) (hide yes)))
  (property "Value" "GND" (at 67.31 167.386 0) (effects (font (size 1.27 1.27))))
  (property "Footprint" "" (at 67.31 163.83 0) (effects (font (size 1.27 1.27)) (hide yes)))
  (property "Datasheet" "" (at 67.31 163.83 0) (effects (font (size 1.27 1.27)) (hide yes)))
  (property "Description" "Power symbol creates a global label with name \"GND\" , ground" (at 67.31 163.83 0) (effects (font (size 1.27 1.27)) (hide yes)))
  (pin "1"))
 (symbol
  (lib_id "power:GND")
  (at 41.91 163.83 0)
  (unit 1)
  (exclude_from_sim no)
  (in_bom yes)
  (on_board yes)
  (dnp no)
  (property "Reference" "#PWR08" (at 41.91 170.18 0) (effects (font (size 1.27 1.27)) (hide yes)))
  (property "Value" "GND" (at 41.91 167.386 0) (effects (font (size 1.27 1.27))))
  (property "Footprint" "" (at 41.91 163.83 0) (effects (font (size 1.27 1.27)) (hide yes)))
  (property "Datasheet" "" (at 41.91 163.83 0) (effects (font (size 1.27 1.27)) (hide yes)))
  (property "Description" "Power symbol creates a global label with name \"GND\" , ground" (at 41.91 163.83 0) (effects (font (size 1.27 1.27)) (hide yes)))
  (pin "1"))
 (sheet_instances
  (path ""
   (page "1"))))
